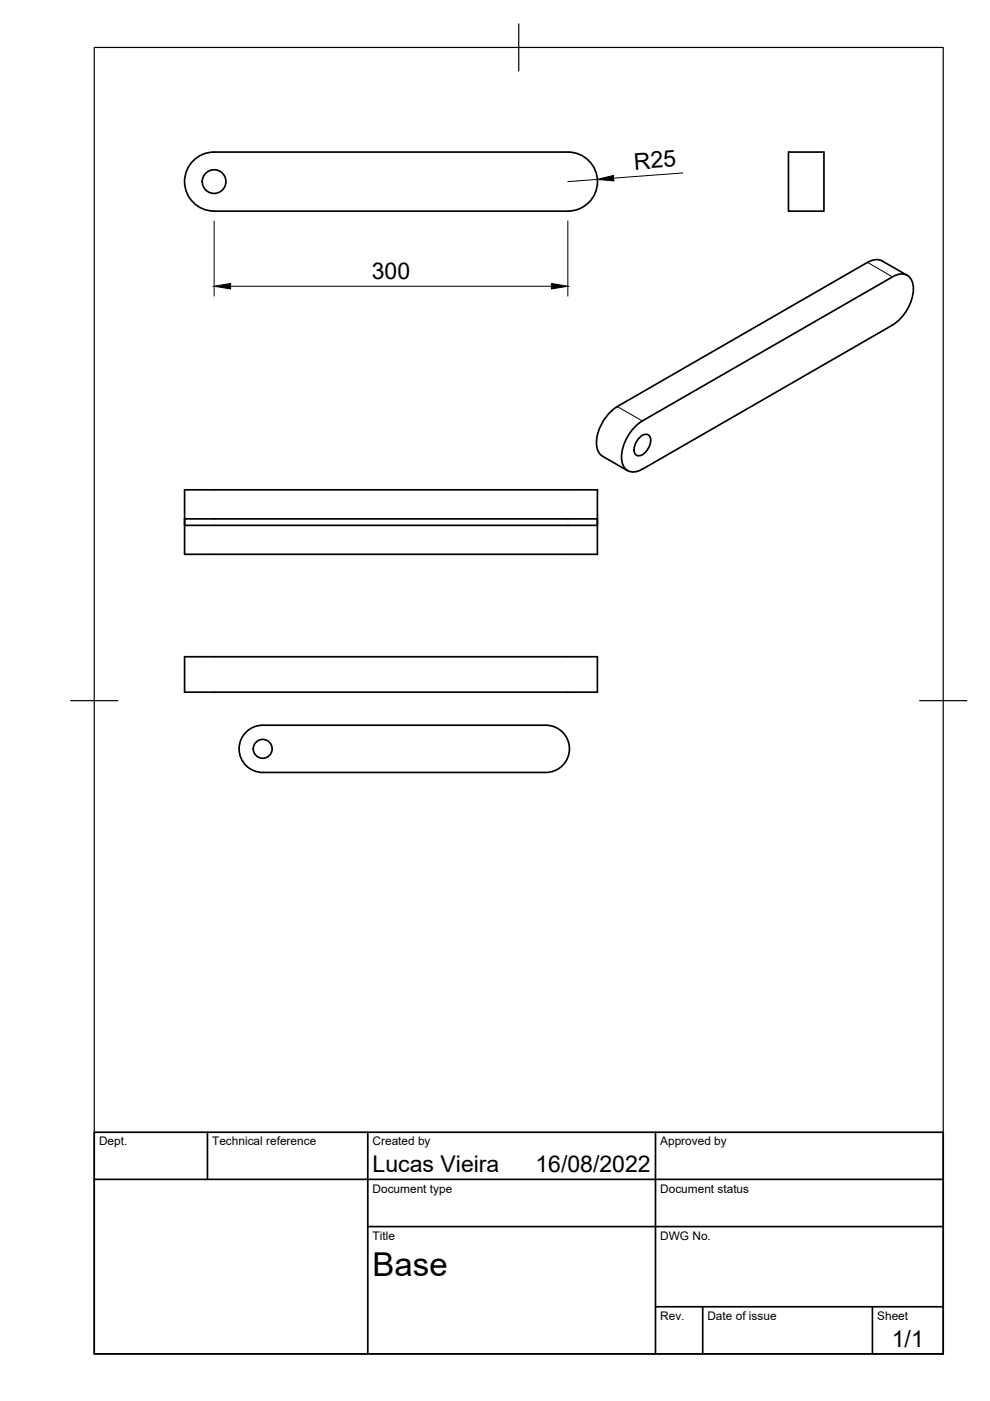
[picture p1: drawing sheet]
<svg xmlns="http://www.w3.org/2000/svg" width="210mm" height="297mm" viewBox="0 0 210 297" stroke-linecap="round" stroke-linejoin="round" font-family="sans-serif">
<!-- layer: Visible -->
<g fill="none" stroke="#000" stroke-width=".36">
<path d="M167.2 32.2h7.5v12.6h-7.5zM45.4 44.8h75M45.4 44.8a6.3 6.3 0 0 1-6.3-6.3 6.3 6.3 0 0 1 6.3-6.3h75a6.3 6.3 0 0 1 6.3 6.3 6.3 6.3 0 0 1-6.3 6.3M192.3 58.4l-5.3-3.1a3.1 3.1 0 0 0-3.1 .3l-53 30.6a9.5 9.5 0 0 0-4.3 8.6 2.69 2.69 0 0 0 1.2 1.9l5.3 3.1M135.7 92.7a1.37 1.37 0 0 1 2-.3 3.3 3.3 0 0 1-2.4 4.2 1.26 1.26 0 0 1-.8-1.8 4.2 4.2 0 0 1 1.2-2.1zM136.2 89.2l53-30.5a2.64 2.64 0 0 1 4.2 .9 8.3 8.3 0 0 1-2.1 7.6l-2.1 1.7-53 30.6a2.66 2.66 0 0 1-4.1-1 8.3 8.3 0 0 1 2.1-7.5l2-1.8M39.1 103.9h87.6v13.6h-87.6zM39.1 111.4h87.6M39.1 110h87.6M39.1 139.2h87.6v7.6h-87.6zM51.9 155.5a5 5 0 0 1 3.8-1.7h60a5 5 0 0 1 5 5 5 5 0 0 1-5 5h-60a5 5 0 0 1-4.5-2.9 5 5 0 0 1 .7-5.4z"/>
<circle cx="45.4" cy="38.5" r="2.51"/>
<circle cx="55.7" cy="158.8" r="2"/>
</g>
<!-- layer: Visible Narrow -->
<path d="M183.9 55.6l5.3 3.1M130.9 86.2l5.3 3" fill="none" stroke="#000" stroke-width=".21"/>
<!-- layer: Border -->
<path d="M20 10.1h180v276.9h-180zM110 5.1v10M15 148.6h10M195 148.6h10" fill="none" stroke="#000" stroke-width=".25"/>
<!-- layer: TitleBlock -->
<path d="M20 240.1h180v46.9h-180zM20 250h180M44 240.1v9.9M78 240.1v46.9M139 240.1v46.9M78 260.1h122M139 277.1h61M149 277.1v9.9M185 277.1v9.9" fill="none" stroke="#000" stroke-width=".36"/>
<!-- layer: Dimensions -->
<path d="M126.6 38l-6.2 .5M144.8 36.7l-14.7 1.1M45.4 46.8v16M120.4 46.8v16M48.9 60.7h68" fill="none" stroke="#000" stroke-width=".21"/>
<path d="M126.6 38l3.5-.8 .1 1.2zM45.4 60.7l3.5-.6v1.2zM116.9 60.1l3.5 .6-3.5 .6z" fill="#000" stroke="#000" stroke-width=".21"/>
<text font-size="7" x="79" y="270.6">Base</text>
<g font-size="4.9">
<text x="134.5" y="36" transform="rotate(-4 134.5 36)">R25</text>
<text x="78.8" y="59.2">300</text>
<text x="79" y="248.5">Lucas Vieira</text>
<text x="113.5" y="248.5">16/08/2022</text>
<text x="189.1" y="285.7">1/1</text>
</g>
<g font-size="2.5">
<text x="21" y="242.9">Dept.</text>
<text x="45" y="242.9">Technical reference</text>
<text x="79" y="242.9">Created by</text>
<text x="140" y="242.9">Approved by</text>
<text x="79" y="252.8">Document type</text>
<text x="140" y="252.8">Document status</text>
<text x="79" y="262.9">Title</text>
<text x="140" y="262.9">DWG No.</text>
<text x="140" y="279.9">Rev.</text>
<text x="150" y="279.9">Date of issue</text>
<text x="186" y="279.9">Sheet</text>
</g>
</svg>
